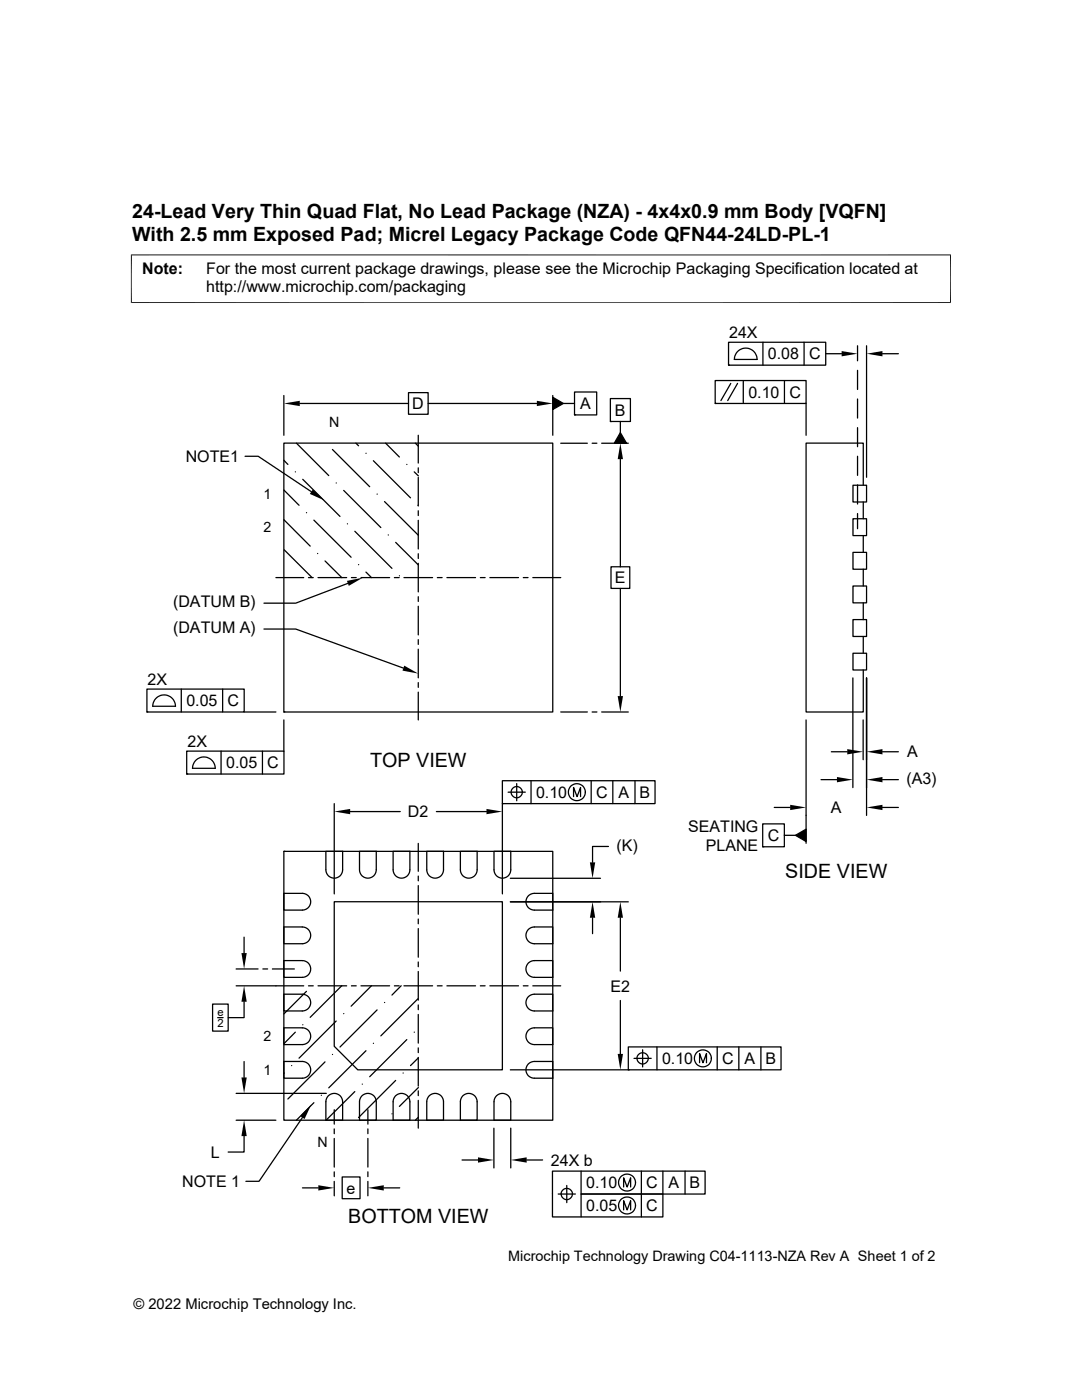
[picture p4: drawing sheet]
<svg xmlns="http://www.w3.org/2000/svg" width="216mm" height="279mm" viewBox="0 0 216 279" stroke-linecap="round" stroke-linejoin="round" font-family="sans-serif">
<g fill="none" stroke="#000" stroke-width=".25">
<path d="M56.6 78.9v8M81.5 78.4h3.9v4.3h-3.9zM110.3 79.3l2.1 1.2-2.1 1.2zM110.3 78.9v8M114.6 78.2h4.5v4.6h-4.5zM121.8 79.5h4v4.6h-4zM142.7 75.9h18.1v4.6h-18.1zM145.4 68.3h19.4v4.6h-19.4zM145.4 72.9h.1M145.8 76.5l-2 3.4M146.5 71.7h4.6M146.5 71.7a2.26 2.26 0 0 1 2.3-2.2 2.26 2.26 0 0 1 2.3 2.2"/>
<path d="M147.2 76.5l-2 3.4M148.3 75.9v4.6M152.2 68.3v4.6M156.5 75.9v4.6M160.4 68.3v4.6M164.8 70.6h3.1M171.1 69v3M171.1 73.9v3.8M171.1 79.6v3.8M172.9 69v26.2M176.1 70.6h3.2M48.9 91.1h2.6l10.6 7"/>
<path d="M56.6 97.8l3.1 3M56.6 91.9l.8 .8M56.6 88.4h53.7v53.7h-53.7zM58.9 94.2h.1M59.1 88.4l6.5 6.5M59.8 80.5h21.7M60.4 95.7l7.4 7.4M66.3 89.7l7.5 7.4M67.1 96.4h.1M68.6 97.9l7.4 7.4M71 88.4l.5 .6M73 90.5h.1"/>
<path d="M74.5 91.9l7.4 7.5M75.2 98.6h.1M76.9 88.4l2.8 2.8M81.2 92.7h.1M82.7 94.2l.8 .8M82.9 88.4l.6 .6M83.5 86.9v5.5M83.5 93.4v.9M83.5 95.3v5.7M85.4 80.5h21.7M111.9 88.5h5.3M112.4 80.5h2.2"/>
<path d="M114.6 82.8h.1M118.2 88.5h.9M120.1 88.5h5.3M121.8 84.1h.1M123.8 86.3l1.2 2.2h-2.4zM123.8 84.1v2.2M123.8 91.6v21.5M142.7 80.5h.1M160.8 80.5v6.4M170.2 96.8h2.7v3.4h-2.7zM171.1 85.3v3.9M171.1 91.1v3.8"/>
<path d="M171.1 96.8v3.8M172.3 96.8v-8.4h-11.5v53.7h11.5v-8.4M55.1 115.3h5.5M56.6 103.7l5.3 5.3M56.7 109.7l5.6 5.6M61.2 102.3h.1M61.6 115.3h.9M62.6 103.8l7.5 7.4M63.4 110.5h.1M63.5 115.3h5.7M64.9 112l3.3 3.3M69.3 104.5h.1"/>
<path d="M69.4 116.4l-10.4 4h-6.3M70.1 115.3h1M70.8 106l7.4 7.4M71.5 112.7h.1M72 115.3h5.7M73 114.2l1.1 1.1M76.7 100.1l6.8 6.7M77.5 106.8h.1M78.7 115.3h1M79 108.2l4.5 4.6M79.7 114.9h.1M80.6 115.3h5.7"/>
<path d="M83.4 100.8h.1M83.5 101.9v1M83.5 103.8v5.8M83.5 110.5v1M83.5 112.4v5.7M83.5 119.1v.9M87.3 115.3h.9M89.2 115.3h5.7M95.8 115.3h1M97.7 115.3h5.8M104.4 115.3h1M106.3 115.3h5.6"/>
<path d="M121.9 113.1h3.8v4.3h-3.8zM123.8 117.4v21.5M170.2 116.9h2.7v3.4h-2.7zM170.2 110.2h2.7v3.4h-2.7zM170.2 103.5h2.7v3.4h-2.7zM171.1 102.5v3M172.3 100.2v3.3M172.3 106.9v3.3M172.3 113.6v3.3M29.3 137.5h19.4v4.6h-19.4zM31.3 139.2a2.27 2.27 0 0 1 2.4-.3 2.27 2.27 0 0 1 1.3 2h-4.5l.2-.9zM36.2 137.5v4.6"/>
<path d="M44.4 137.5v4.6M52.7 125.5h6.3l21.5 7.8M83.5 121v5.7M83.5 127.7v.9M83.5 129.6v5.7M83.5 136.2v1M83.5 138.1v5.6M170.2 135.3v21.9M170.2 130.4h2.7v3.3h-2.7zM170.2 123.7h2.7v3.3h-2.7zM172.3 120.3v3.4M172.3 127v3.4"/>
<path d="M172.9 135.3v27.4M29.3 142.1h.1M37.3 149.9h19.4v4.6h-19.4zM37.3 154.5h.1M39.2 151.6a2.27 2.27 0 0 1 2.4-.3 2.27 2.27 0 0 1 1.3 2h-4.5l.2-.9zM44.1 149.9v4.6M48.7 142.1h6.4M52.4 149.9v4.6M56.6 143.7v6.2M56.6 142.1h.1M100.2 155.8h30.5v4.6h-30.5zM101.4 158.1h3.4"/>
<path d="M103.1 156.4v3.4M106 155.8v4.6M111.9 142.1h5.3M114.4 159v-1.8l.7 1.8 .7-1.8v1.8M118 155.8v4.6M118.2 142.1h.9M120.1 142.1h5.3M122.3 155.8v4.6M126.7 155.8v4.6M160.8 143.7v24.6M163.8 155.6h3.2M165.9 150h3.2"/>
<path d="M172.2 143.7v7.9M176.1 155.6h3.2M176.1 150h3.2M56.6 178.3h3.7a1.67 1.67 0 0 1 1.7 1.7 1.67 1.67 0 0 1-1.7 1.6h-3.7zM56.6 169.9h53.7v53.7h-53.7zM56.6 169.9h.1M65 169.9h3.4v3.7a1.67 1.67 0 0 1-1.7 1.7 1.67 1.67 0 0 1-1.7-1.7zM66.7 160.4v18M66.7 180h33.5v33.5h-28.8l-4.7-4.7zM69.9 162h10M71.7 169.9h3.4v3.7a1.67 1.67 0 0 1-1.7 1.7 1.67 1.67 0 0 1-1.7-1.7zM78.4 169.9h3.4v3.7a1.67 1.67 0 0 1-1.7 1.7 1.67 1.67 0 0 1-1.7-1.7z"/>
<path d="M83.5 168.3v5.6M83.5 174.8v1M83.5 176.7v5.8M85.2 169.9h3.3v3.7a1.67 1.67 0 0 1-1.7 1.7 1.67 1.67 0 0 1-1.6-1.7zM87.1 162h10M91.9 169.9h3.3v3.7a1.67 1.67 0 0 1-1.7 1.7 1.67 1.67 0 0 1-1.6-1.7zM98.6 169.9h3.3v3.7a1.67 1.67 0 0 1-1.7 1.7 1.67 1.67 0 0 1-1.6-1.7zM100.2 160.4h.1M100.2 160.4v18M101.8 180h23.6M101.8 175.3h18M105.4 178.8l1-.5h3.9v3.3h-3.7a1.68 1.68 0 0 1-1.5-1 1.68 1.68 0 0 1 .3-1.8z"/>
<path d="M121.4 168.9h-3.2v3.2M152.2 164.4h4.3v4.6h-4.3zM152.2 169h.1M154.5 161.1h3.2M156.5 166.7h2.2M158.7 166.7l2.1-1.2v2.4zM176.1 161.1h3.2M47.1 193.4h4.4M47.1 196.7h13.5M48.7 199.9v3.2h-3.2M48.7 187v3.2M52.5 193.4h.9"/>
<path d="M54.4 193.4h4.3M56.6 185h3.7a1.67 1.67 0 0 1 1.7 1.7 1.67 1.67 0 0 1-1.7 1.6h-3.7zM56.6 191.7h3.7a1.67 1.67 0 0 1 1.7 1.7 1.67 1.67 0 0 1-1.7 1.7h-3.7zM56.6 198.4h3.7a1.67 1.67 0 0 1 1.7 1.7 1.67 1.67 0 0 1-1.7 1.7h-3.7zM61.2 197.8l-4.6 4.6M61.6 196.7h.9M63.5 196.7h5.7M68.2 196.7l-6.3 6.3M70.1 196.7h1M72 196.7h5.7M74.1 196.7l-4 4.1M78.7 196.7h1"/>
<path d="M80.1 196.7l-1.9 1.9M80.6 196.7h5.7M83.4 199.3l-7.4 7.4M83.5 183.4v1M83.5 185.3v5.7M83.5 192v.9M83.5 193.9v5.7M87.3 196.7h.9M89.2 196.7h5.7M95.8 196.7h1M97.7 196.7h5.8M104.4 196.7h1"/>
<path d="M105.4 198.9l1-.5h3.9v3.4h-3.7a1.68 1.68 0 0 1-1.5-1.1 1.68 1.68 0 0 1 .3-1.8zM105.4 192.2l1-.5h3.9v3.4h-3.7a1.68 1.68 0 0 1-1.5-1.1 1.68 1.68 0 0 1 .3-1.8zM105.4 185.5l1-.5h3.9v3.3h-3.7a1.68 1.68 0 0 1-1.5-1 1.68 1.68 0 0 1 .3-1.8zM106.3 196.7h5.6M118.2 183.2v3.1M123.8 183.2v10.6M123.8 199.7v10.6M42.4 200.4h3.1v5.4h-3.1zM43.4 203.1h1.1M47.1 218.2h18M48.7 211.9v3.1M56.6 205.1h3.7a1.67 1.67 0 0 1 1.7 1.7 1.67 1.67 0 0 1-1.7 1.7h-3.7z"/>
<path d="M56.6 211.8h3.7a1.67 1.67 0 0 1 1.7 1.7 1.67 1.67 0 0 1-1.7 1.7h-3.7zM56.7 214.1l-.1 .1M58.2 212.7h.1M58.9 206l-2.3 2.3M60.4 204.5h.1M64.1 218.6h.1M64.9 211.9l-7.5 7.4M65.5 218.7a1.68 1.68 0 0 1 1.8-.4 1.68 1.68 0 0 1 1.1 1.6v3.7h-3.4v-4zM66.3 210.4h.1M67.1 203.8l-7.4 7.4M68.6 202.3h.1M70.8 217.8l-5.7 5.8"/>
<path d="M72.2 218.7a1.68 1.68 0 0 1 1.8-.4 1.68 1.68 0 0 1 1.1 1.6v3.7h-3.4l.1-4zM72.3 216.4h.1M73 209.7l-7.4 7.4M74.5 208.2h.1M75.2 201.5l-7.4 7.5M76.7 200.1h.1M78.9 218.7a1.68 1.68 0 0 1 1.9-.4 1.68 1.68 0 0 1 1 1.6v3.7h-3.4l.1-4zM79 215.6l-7.5 7.4M80.4 214.1h.1M81.2 207.5l-7.4 7.4M82.7 206h.1M83.5 200.6v.9"/>
<path d="M83.5 202.5v5.7M83.5 209.1v1M83.5 211v5.7M83.5 217.7v1M83.5 219.6v5.5M83.5 217l-3.8 3.8M83.5 211.1l-1.6 1.6M85.6 218.7a1.68 1.68 0 0 1 1.9-.4 1.68 1.68 0 0 1 1 1.6v3.7h-3.3v-4zM92.4 218.7a1.68 1.68 0 0 1 1.8-.4 1.68 1.68 0 0 1 1 1.6v3.7h-3.3v-4zM99.1 218.7a1.68 1.68 0 0 1 1.8-.4 1.68 1.68 0 0 1 1 1.6v3.7h-3.3v-4zM101.8 213.5h23.6M105.4 212.3l1-.4 3.9-.1v3.4h-3.7a1.68 1.68 0 0 1-1.5-1.1 1.68 1.68 0 0 1 .3-1.8z"/>
<path d="M105.4 205.6l1-.5h3.9v3.4h-3.7a1.68 1.68 0 0 1-1.5-1.1 1.68 1.68 0 0 1 .3-1.8zM125.4 208.9h30.5v4.6h-30.5zM125.4 213.5h.1M126.5 211.2h3.4M128.2 209.5v3.4M131.1 208.9v4.6M139.6 212.1v-1.8l.7 1.8 .7-1.8v1.8M143.1 208.9v4.6M147.4 208.9v4.6M151.8 208.9v4.6M47.1 223.6h8M48.7 226.7v3.2h-3.2"/>
<path d="M60.3 223l-8.6 12.8h-2.6M60.3 237.1h3.2M62.6 220.1l-3.5 3.5M66.7 221.5v2.8M66.7 225.3v1M66.7 227.2v5.7M66.7 233.9v.9M66.7 235.8v2.9M68.3 234.9h3.5v4.3h-3.5zM73.4 221.5v2.8M73.4 225.3v1M73.4 227.2v5.7"/>
<path d="M73.4 233.9v.9M73.4 235.8v2.9M76.6 237.1h3.2M78.2 222.3h.1M83.5 223l-.6 .6M92.2 231.5h3.2M98.6 225.1v8M101.9 225.1v8M105.1 231.5h3.2M111.4 238.3h3.4M112 238.3a1.14 1.14 0 0 1 1.5-1.1 1.14 1.14 0 0 1 .4 1.8 1.14 1.14 0 0 1-1.8-.3l-.1-.4M113.1 236.6v3.4"/>
<path d="M116 233.7v4.6h16.3v4.6h-22.1v-9.2h30.5v4.6h-24.7v4.6M124.4 236.9v-1.8l.7 1.8 .7-1.8v1.8M128 233.7v9.2M132.3 233.7v4.6M136.7 233.7v4.6M124.4 241.5v-1.9l.7 1.9 .7-1.9v1.9"/>
<circle cx="103.1" cy="158.1" r="1.12"/>
<circle cx="115.1" cy="158.1" r="1.69"/>
<circle cx="128.2" cy="211.2" r="1.13"/>
<circle cx="140.3" cy="211.2" r="1.69"/>
<circle cx="125.1" cy="236" r="1.69"/>
<circle cx="125.1" cy="240.6" r="1.69"/>
</g>
<g fill="#000">
<path d="M56.6 80.5l3.2-.5v1zM107.1 80l3.2 .5-3.2 .5zM167.9 70.1l3.2 .5-3.2 .5zM172.9 70.6l3.2-.5v1zM62.4 97.7l2.4 2.2-3-1.3zM110.3 79.3l2.1 1.2-2.1 1.2zM123.8 88.5l.5 3.1h-1zM123.8 86.3l1.2 2.2h-2.4zM69.2 115.9l3.2-.6-2.8 1.6zM80.7 132.8l2.8 1.6-3.2-.6zM123.3 138.9h1l-.5 3.2zM167 155.1l3.2 .5-3.2 .5z"/>
<path d="M169.1 149.5l3.1 .5-3.1 .6zM172.9 150l3.2-.5v1.1zM172.9 155.6l3.2-.5v1zM66.7 162l3.2-.6v1.1zM97.1 161.4l3.1 .6-3.1 .5zM117.7 172.1h1.1l-.6 3.2zM157.7 160.6l3.1 .5-3.1 .6zM158.7 166.7l2.1-1.2v2.4zM172.9 161.1l3.2-.5v1.1zM48.2 190.2h1l-.5 3.2zM48.7 196.7l.5 3.2h-1zM118.2 180l.6 3.2h-1.1z"/>
<path d="M123.8 180l.5 3.2h-1zM48.2 215h1l-.5 3.2zM123.3 210.3h1l-.5 3.2zM48.7 223.6l.5 3.1h-1zM62.1 220.4l-1.3 2.9-.9-.6zM63.5 236.5l3.2 .6-3.2 .5zM73.4 237.1l3.2-.6v1.1zM95.4 231l3.2 .5-3.2 .5zM101.9 231.5l3.2-.5v1z"/>
</g>
<path d="M26.1 50.9h163.7M26.2 50.8v9.7M189.7 50.8v9.7M26.1 60.4h163.7" fill="none" stroke="#000" stroke-width=".2"/>
<g font-size="3.9">
<text x="26.4" y="43.5">24-Lead Very Thin Quad Flat, No Lead Package (NZA) - 4x4x0.9 mm Body [VQFN]</text>
<text x="26.4" y="48">With 2.5 mm Exposed Pad; Micrel Legacy Package Code QFN44-24LD-PL-1</text>
<text x="73.9" y="153">TOP VIEW</text>
<text x="156.7" y="175.3">SIDE VIEW</text>
<text x="69.5" y="244">BOTTOM VIEW</text>
</g>
<g font-size="3.2">
<text x="28.4" y="54.6">Note:</text>
<text x="41.1" y="58.3">http://www.microchip.com/packaging</text>
<text x="41.1" y="54.6">For the most current package drawings, please see the Microchip Packaging Specification located at</text>
<text x="145.5" y="67.5">24X</text>
<text x="153.2" y="71.7">0.08</text>
<text x="161.4" y="71.7">C</text>
<text x="82.3" y="81.7">D</text>
<text x="115.8" y="81.7">A</text>
<text x="122.7" y="83">B</text>
<text x="149.3" y="79.4">0.10</text>
<text x="157.5" y="79.4">C</text>
<text x="37.1" y="92.2">NOTE1</text>
<text x="122.7" y="116.4">E</text>
<text x="34.5" y="121.2">(DATUM B)</text>
<text x="34.5" y="126.3">(DATUM A)</text>
<text x="29.5" y="136.7">2X</text>
<text x="37.2" y="140.9">0.05</text>
<text x="45.4" y="140.9">C</text>
<text x="37.4" y="149.1">2X</text>
<text x="45.1" y="153.3">0.05</text>
<text x="53.3" y="153.3">C</text>
<text x="181" y="151.2">A</text>
<text x="107" y="159.2">0.10</text>
<text x="119" y="159.2">C</text>
<text x="123.4" y="159.2">A</text>
<text x="127.6" y="159.2">B</text>
<text x="180.8" y="156.4">(A3)</text>
<text x="81.4" y="163.1">D2</text>
<text x="137.3" y="166.1">SEATING</text>
<text x="153.2" y="167.9">C</text>
<text x="165.8" y="162.3">A</text>
<text x="123" y="169.7">(K)</text>
<text x="140.8" y="169.9">PLANE</text>
<text x="121.8" y="197.9">E2</text>
<text x="132.1" y="212.4">0.10</text>
<text x="144.1" y="212.4">C</text>
<text x="148.6" y="212.4">A</text>
<text x="152.7" y="212.4">B</text>
<text x="42.1" y="231.1">L</text>
<text x="109.9" y="232.6">24X b</text>
<text x="36.3" y="236.9">NOTE 1</text>
<text x="69.2" y="238.2">e</text>
<text x="117" y="237.2">0.10</text>
<text x="128.9" y="237.2">C</text>
<text x="133.4" y="237.2">A</text>
<text x="137.6" y="237.2">B</text>
<text x="117" y="241.7">0.05</text>
<text x="128.9" y="241.7">C</text>
</g>
<g font-size="2.9">
<text x="101.4" y="251.7">Microchip Technology Drawing C04-1113-NZA Rev A Sheet 1 of 2</text>
<text x="26.6" y="261.3">© 2022 Microchip Technology Inc.</text>
</g>
<g font-size="2.8">
<text x="65.7" y="85.2">N</text>
<text x="52.6" y="99.5">1</text>
<text x="52.6" y="106.2">2</text>
<text x="52.6" y="207.8">2</text>
<text x="52.6" y="214.5">1</text>
<text x="63.4" y="228.8">N</text>
</g>
<g font-size="2.2">
<text x="43.4" y="202.8">e</text>
<text x="43.4" y="205">2</text>
</g>
</svg>
